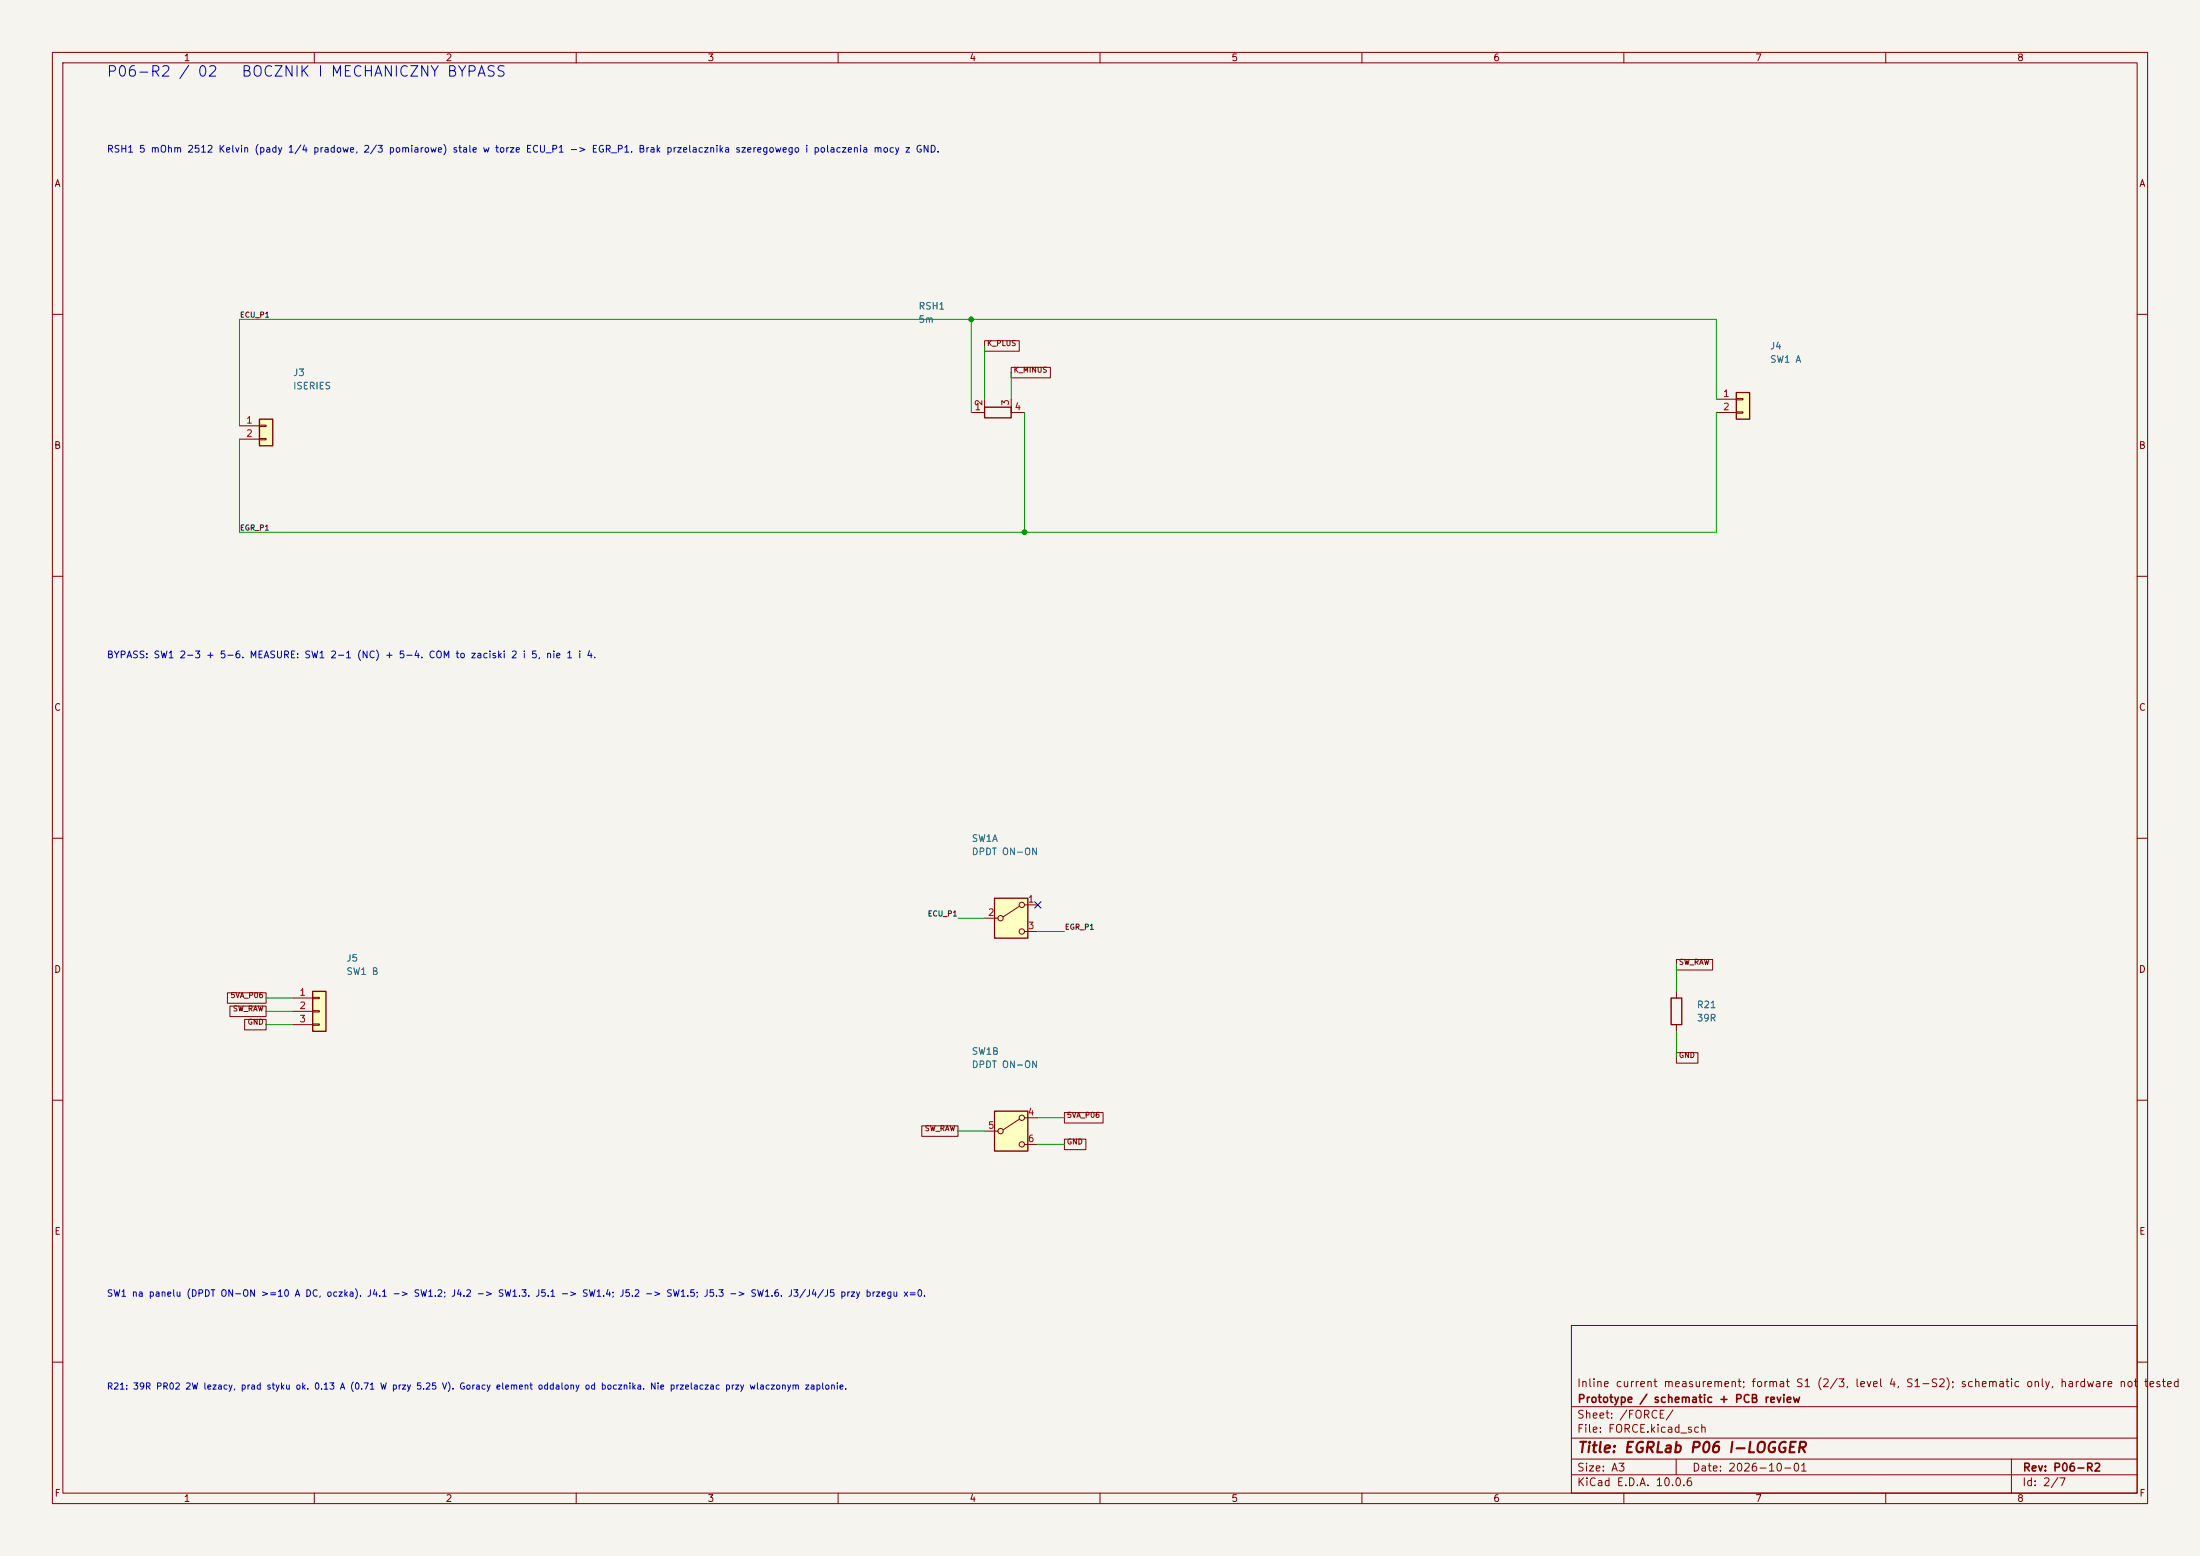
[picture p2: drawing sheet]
<svg xmlns="http://www.w3.org/2000/svg" width="420mm" height="297mm" viewBox="0 0 420 297" stroke-linecap="round" stroke-linejoin="round" font-family="sans-serif">
<path d="M0 0h420v297h-420z" fill="#f5f4ef" stroke="#f5f4ef" stroke-width=".19"/>
<g fill="none" stroke="#840000" stroke-width=".19">
<path d="M10 10h400v277h-400zM12 12h396v273h-396zM60 10v2M110 10v2M160 10v2M210 10v2M260 10v2M310 10v2M360 10v2M10 60h2M408 60h2M10 110h2"/>
<path d="M408 110h2M10 160h2M408 160h2M10 210h2M408 210h2M300 253h108v32h-108zM10 260h2M300 278.5h108M300 274.5h108M300 268.5h108M320 278.5v3M384 278.5v6.5"/>
<path d="M408 260h2M60 285v2M110 285v2M160 285v2M210 285v2M260 285v2M300 281.5h108M310 285v2M360 285v2"/>
</g>
<path d="M189.9 212.1h6.3v7.6h-6.3z" fill="#ffffc2"/>
<g fill="none" stroke="#840000" stroke-width=".19">
<path d="M188 215.9h2.5M194.6 213.6l-3.1 2M195.6 213.4h2.5M195.6 218.4h2.5"/>
<circle cx="191" cy="215.9" r=".51"/>
<circle cx="195.1" cy="213.4" r=".51"/>
<circle cx="195.1" cy="218.4" r=".51"/>
</g>
<path d="M189.9 212.1h6.3v7.6h-6.3z" fill="none" stroke="#840000" stroke-width=".25"/>
<path d="M49.5 80h2.6v5.1h-2.6z" fill="#ffffc2"/>
<path d="M188 77.7h5v2.1h-5zM49.5 80h2.6v5.1h-2.6z" fill="none" stroke="#840000" stroke-width=".25"/>
<path d="M188 76.2v2.5h-2.6M193 76.2v2.5h2.6M45.7 81.3h3.8M45.7 83.8h3.8M49.5 81.2h1.3v.2h-1.3zM49.5 83.7h1.3v.2h-1.3z" fill="none" stroke="#840000" stroke-width=".19"/>
<path d="M59.7 189.2h2.5v7.7h-2.5z" fill="#ffffc2"/>
<path d="M59.7 189.2h2.5v7.7h-2.5z" fill="none" stroke="#840000" stroke-width=".25"/>
<path d="M55.9 190.5h3.8M55.9 193h3.8M55.9 195.6h3.8M59.7 190.4h1.3v.2h-1.3zM59.7 192.9h1.3v.3h-1.3zM59.7 195.5h1.3v.2h-1.3z" fill="none" stroke="#840000" stroke-width=".19"/>
<path d="M189.9 171.5h6.3v7.6h-6.3z" fill="#ffffc2"/>
<g fill="none" stroke="#840000" stroke-width=".19">
<path d="M188 175.3h2.5M194.6 173l-3.1 2M195.6 172.7h2.5M195.6 177.8h2.5M320 189.2v1.3M320 195.6v1.3"/>
<circle cx="191" cy="175.3" r=".51"/>
<circle cx="195.1" cy="177.8" r=".51"/>
<circle cx="195.1" cy="172.7" r=".51"/>
</g>
<path d="M189.9 171.5h6.3v7.6h-6.3zM319 190.5h2.1v5.1h-2.1z" fill="none" stroke="#840000" stroke-width=".25"/>
<path d="M331.5 74.9h2.5v5.1h-2.5z" fill="#ffffc2"/>
<path d="M331.5 74.9h2.5v5.1h-2.5z" fill="none" stroke="#840000" stroke-width=".25"/>
<g fill="none" stroke="#840000" stroke-width=".19">
<path d="M188 65h6.6v2h-6.6zM193 70.1h7.5v2h-7.5zM327.7 76.2h3.8M327.7 78.7h3.8M331.5 76.1h1.2v.2h-1.2zM331.5 78.6h1.2v.3h-1.2zM43.4 189.5h7.4v2h-7.4zM43.9 192h6.9v2h-6.9zM46.7 194.6h4.1v2h-4.1zM320 183.1h6.9v2.1h-6.9zM176 214.9h6.9v2h-6.9zM203.2 217.4h4.1v2h-4.1z"/>
<path d="M203.2 212.4h7.4v2h-7.4zM320 200.9h4.1v2h-4.1z"/>
</g>
<g fill="none" stroke="#009600" stroke-width=".19">
<path d="M185.4 61v17.7M188 66v10.2M193 71.1v5.1M195.6 78.7v22.9M327.7 76.2v-15.2h-282v20.3M327.7 78.7v22.9h-282v-17.8M182.9 175.3h5.1M198.1 177.8h5.1M50.8 193h5.1M50.8 190.5h5.1M50.8 195.6h5.1M320 184.2v5"/>
<path d="M320 196.9v5M182.9 215.9h5.1M198.1 213.4h5.1M198.1 218.4h5.1"/>
</g>
<path d="M197.5 172.1l1.2 1.2M198.7 172.1l-1.2 1.2" fill="none" stroke="#000084" stroke-width=".19"/>
<g fill="#009600" stroke="#009600" stroke-width=".19">
<circle cx="195.6" cy="101.6" r=".46"/>
<circle cx="185.4" cy="61" r=".46"/>
</g>
<g font-size="2" fill="#0000c2">
<text x="20.2" y="15.1">P06-R2 / 02</text>
<text x="45.9" y="15.1">BOCZNIK I MECHANICZNY BYPASS</text>
</g>
<text font-size="2" fill="#840000" x="301" y="277.8">Title: EGRLab P06 I-LOGGER</text>
<g font-size="1.5" fill="#840000">
<text x="300.9" y="265.1">Inline current measurement; format S1 (2/3, level 4, S1-S2); schematic only, hardware not</text>
<text x="301" y="268.1">Prototype / schematic + PCB review</text>
<text x="409.2" y="265.1">tested</text>
<text x="300.9" y="273.8">File: FORCE.kicad_sch</text>
<text x="300.9" y="271.1">Sheet: /FORCE/</text>
<text x="300.9" y="281.2">Size: A3</text>
<text x="322.9" y="281.2">Date: 2026-10-01</text>
<text x="386" y="281.2">Rev: P06-R2</text>
<text x="300.9" y="284">KiCad E.D.A. 10.0.6</text>
<text x="385.9" y="284">Id: 2/7</text>
</g>
<g font-size="1.3" fill="#840000">
<text x="35" y="12">1</text>
<text x="85" y="12">2</text>
<text x="135" y="12">3</text>
<text x="185" y="12">4</text>
<text x="235" y="12">5</text>
<text x="285" y="12">6</text>
<text x="335" y="12">7</text>
<text x="385" y="12">8</text>
<text x="10.3" y="36">A</text>
<text x="408.3" y="36">A</text>
<text x="10.2" y="86">B</text>
<text x="408.2" y="86">B</text>
<text x="10.2" y="136">C</text>
<text x="408.2" y="136">C</text>
<text x="10.2" y="186">D</text>
<text x="408.2" y="186">D</text>
<text x="10.3" y="236">E</text>
<text x="408.3" y="236">E</text>
<text x="10.3" y="286">F</text>
<text x="35" y="287">1</text>
<text x="85" y="287">2</text>
<text x="135" y="287">3</text>
<text x="185" y="287">4</text>
<text x="235" y="287">5</text>
<text x="285" y="287">6</text>
<text x="335" y="287">7</text>
<text x="385" y="287">8</text>
<text x="408.3" y="286">F</text>
</g>
<g font-size="1.3" fill="#0000c2">
<text x="20.3" y="29.4">RSH1 5 mOhm 2512 Kelvin (pady 1/4 pradowe, 2/3 pomiarowe) stale w torze ECU_P1 -&gt; EGR_P1. Brak przelacznika szeregowego i polaczenia mocy z GND.</text>
<text x="20.3" y="126">BYPASS: SW1 2-3 + 5-6. MEASURE: SW1 2-1 (NC) + 5-4. COM to zaciski 2 i 5, nie 1 i 4.</text>
<text x="20.3" y="247.8">SW1 na panelu (DPDT ON-ON &gt;=10 A DC, oczka). J4.1 -&gt; SW1.2; J4.2 -&gt; SW1.3. J5.1 -&gt; SW1.4; J5.2 -&gt; SW1.5; J5.3 -&gt; SW1.6. J3/J4/J5 przy brzegu x=0.</text>
</g>
<g font-size="1.3" fill="#006464">
<text x="175.2" y="59.4">RSH1</text>
<text x="175.2" y="61.9">5m</text>
<text x="337.8" y="67">J4</text>
<text x="337.8" y="69.5">SW1 A</text>
<text x="55.9" y="72.1">J3</text>
<text x="55.9" y="74.6">ISERIES</text>
<text x="185.4" y="161">SW1A</text>
<text x="185.4" y="163.5">DPDT ON-ON</text>
<text x="66" y="183.8">J5</text>
<text x="66" y="186.4">SW1 B</text>
<text x="323.8" y="192.7">R21</text>
<text x="323.8" y="195.3">39R</text>
<text x="185.4" y="201.6">SW1B</text>
<text x="185.4" y="204.2">DPDT ON-ON</text>
</g>
<g font-size="1.3" fill="#a90000">
<text x="187.8" y="77.6" transform="rotate(-90 187.8 77.6)">2</text>
<text x="192.9" y="77.6" transform="rotate(-90 192.9 77.6)">3</text>
<text x="328.8" y="76.1">1</text>
<text x="46.9" y="81.1">1</text>
<text x="46.9" y="83.7">2</text>
<text x="186" y="78.6">1</text>
<text x="193.6" y="78.6">4</text>
<text x="328.8" y="78.6">2</text>
<text x="196.1" y="172.6">1</text>
<text x="188.5" y="175.1">2</text>
<text x="196.1" y="177.7">3</text>
<text x="57.1" y="190.4">1</text>
<text x="57.1" y="192.9">2</text>
<text x="57.1" y="195.4">3</text>
<text x="188.5" y="215.8">5</text>
<text x="196.1" y="213.2">4</text>
<text x="196.1" y="218.3">6</text>
</g>
<text font-size="1.2" fill="#0000c2" x="20.3" y="265.5">R21: 39R PR02 2W lezacy, prad styku ok. 0.13 A (0.71 W przy 5.25 V). Goracy element oddalony od bocznika. Nie przelaczac przy wlaczonym zaplonie.</text>
<g font-size="1" fill="#0f0f0f">
<text x="45.7" y="60.9">ECU_P1</text>
<text x="45.7" y="101.5">EGR_P1</text>
<text x="177" y="175.2">ECU_P1</text>
<text x="203.2" y="177.7">EGR_P1</text>
</g>
<g font-size="1" fill="#840000">
<text x="188.3" y="66.3">K_PLUS</text>
<text x="193.4" y="71.4">K_MINUS</text>
<text x="320.4" y="184.4">SW_RAW</text>
<text x="43.9" y="190.7">5VA_P06</text>
<text x="44.4" y="193.3">SW_RAW</text>
<text x="47.2" y="195.8">GND</text>
<text x="320.4" y="202.2">GND</text>
<text x="203.6" y="213.6">5VA_P06</text>
<text x="176.4" y="216.1">SW_RAW</text>
<text x="203.6" y="218.7">GND</text>
</g>
</svg>
